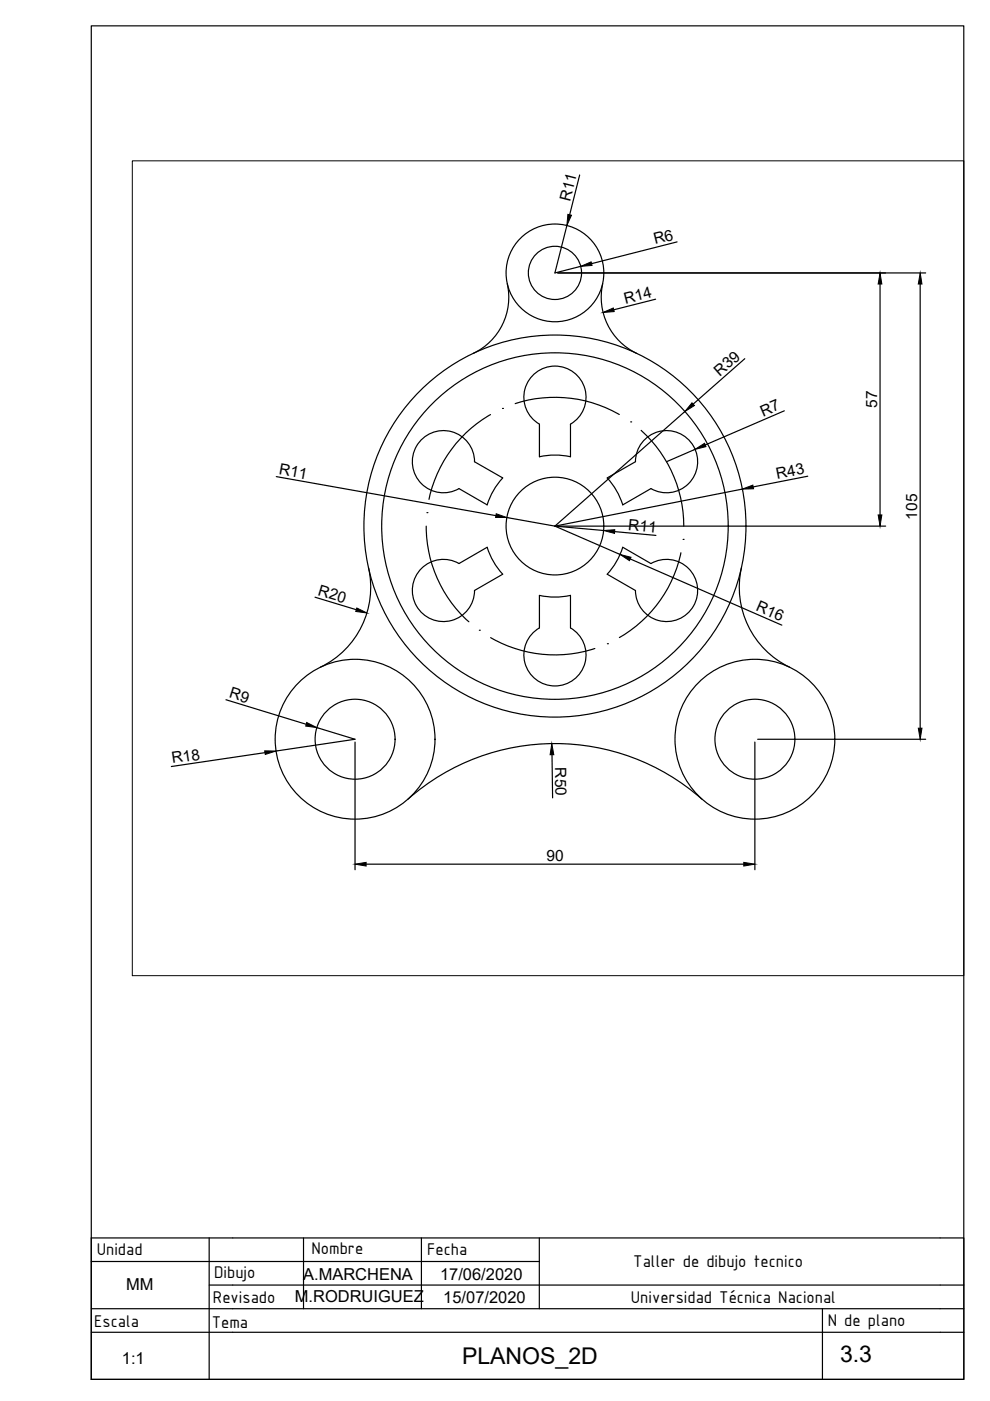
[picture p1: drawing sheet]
<svg xmlns="http://www.w3.org/2000/svg" width="210mm" height="297mm" viewBox="0 0 210 297" stroke-linecap="round" stroke-linejoin="round" font-family="sans-serif">
<!-- layer: 0 -->
<g fill="none" stroke="#000" stroke-width=".25">
<path d="M107.6 60.1a13.2 13.2 0 0 1-7.3 14.8M127.8 60.1a13.2 13.2 0 0 0 7.2 14.8M114.4 89.9a6.6 6.6 0 0 1-1.8-9.9 6.6 6.6 0 0 1 10.1 0 6.6 6.6 0 0 1-1.7 9.9M114.4 89.9v6.9a15.1 15.1 0 0 1 6.6 0v-6.9M136.7 93.2a6.6 6.6 0 0 1 8.9-.4 6.6 6.6 0 0 1 1.1 8.9 6.6 6.6 0 0 1-8.7 1.9l-6 3.4a15.3 15.3 0 0 0-3.3-5.7l6-3.4a6.6 6.6 0 0 1 2-4.7zM103.3 107l-6-3.4a6.6 6.6 0 0 1-9.5-3.5 6.6 6.6 0 0 1 5.1-8.7 6.6 6.6 0 0 1 7.7 6.5l6 3.4a15.3 15.3 0 0 0-3.3 5.7M103.3 116a15.3 15.3 0 0 0 3.3 5.8l-6 3.4a6.6 6.6 0 0 1-7.7 6.5 6.6 6.6 0 0 1-5.1-8.8 6.6 6.6 0 0 1 9.5-3.4l6-3.5M132 116l6 3.5a6.6 6.6 0 0 1 9.5 3.4 6.6 6.6 0 0 1-5 8.8 6.6 6.6 0 0 1-7.8-6.5l-6-3.5a15.3 15.3 0 0 0 3.3-5.7zM78.1 120.4a18.8 18.8 0 0 1-10.2 21.1M114.4 126.2a15.1 15.1 0 0 0 6.6 0M114.4 126.2v6.9a6.6 6.6 0 0 0-1.8 10 6.6 6.6 0 0 0 10.1 0 6.6 6.6 0 0 0-1.7-10v-6.9M157.2 120.4a18.8 18.8 0 0 0 10.2 21.1"/>
<path d="M86.5 169.4a47.1 47.1 0 0 1 62.3 0M19.4 267.5h94.9M19.4 277.5h179.9M44.4 272.5h154.9M44.4 262.5v30M64.4 262.5v15M89.4 262.5v15M114.3 262.5v15M199.3 262.5h-179.9v30M19.4 282.5h179.9"/>
<circle cx="117.7" cy="57.9" r="10.4"/>
<circle cx="117.7" cy="57.9" r="5.6"/>
<circle cx="117.7" cy="111.5" r="40.5"/>
<circle cx="117.7" cy="111.5" r="36.7"/>
<circle cx="117.7" cy="111.5" r="10.4"/>
<circle cx="75.3" cy="156.7" r="16.9"/>
<circle cx="75.3" cy="156.7" r="8.5"/>
<circle cx="160.1" cy="156.7" r="16.9"/>
<circle cx="160.1" cy="156.7" r="8.5"/>
</g>
<!-- layer: Ocultas -->
<path d="M104 87.9a27.2 27.2 0 0 0-13 18M106.5 86.6h.1M109.2 85.6a27.3 27.3 0 0 1 22.1 2.3M133.7 89.5h.1M135.9 91.2a27.3 27.3 0 0 1 9.1 20.3M90.4 111.5a27.2 27.2 0 0 0 9 20.3M90.5 108.7h.1M144.4 117.2a27.2 27.2 0 0 1-13.1 18M144.8 114.4h.1M101.6 133.6h.1M104 135.2a27.2 27.2 0 0 0 22.1 2.3M128.8 136.5h.1" fill="none" stroke="#000" stroke-width=".25"/>
<!-- layer: Cotas -->
<g fill="none" stroke="#000" stroke-width=".25">
<path d="M19.4 5.5h185v287h-185zM122.9 37.1l-2.1 8.4M118.2 57.9h78.1M120.2 47.8l-2.5 10.1 5.4-1.4M143.6 51.3l-18.2 4.6M139 63.4l-8.9 2.3M157.9 76.1l-10.9 9.6M186.6 60.2v49M195.1 60.2v94.2M145.2 87.2l-27.5 24.3M147.4 95.3l-6.1 2.6M166.3 87.1l-16.8 7.2"/>
<path d="M58.6 101l46.5 8.3M107.5 109.7l10.2 1.8M117.7 111.5l10.3 1M117.7 111.5l13.8 6.1M118.2 111.5h69.6M130.3 112.7l8.8 .8M133.6 118.5l32.2 14M157.4 103.7l-39.7 7.8M171.3 101l-11.6 2.2M66.8 126.6l8.7 2.7M47.9 148.4l17 5.2M56.2 159.6l-19.9 2.9"/>
<path d="M67.2 154.3l8.1 2.4-16.8 2.5M75.3 157.3v27.1M160 157.3v27.1M160.6 156.7h35.7M117 160l.2 9.2M77.6 183.2h80.1"/>
</g>
<g fill="#000" stroke="#000" stroke-width=".21">
<path d="M120.4 45.4l.8 .2-1 2.2zM123.1 56.5l2.2-1 .2 .8zM127.9 66.3l2.1-1 .2 .8zM186.6 57.9l.4 2.3h-.8zM195.1 57.9l.4 2.3h-.8zM146.7 85.4l.5 .6-2 1.2zM147.4 95.3l2-1.3 .3 .7zM105.2 108.9l2.3 .8h-2.4zM128 112.5l2.4-.2-.1 .8zM131.5 117.6l2.3 .6-.3 .7zM157.4 103.7l2.2-.9 .2 .8zM186.2 109.2h.8l-.4 2.3z"/>
<path d="M75.7 128.9l2.1 1.1-2.4-.4zM56.1 159.2h2.4l-2.3 .8zM65 153.2l2.2 1.1-2.4-.4zM194.7 154.4h.8l-.4 2.3zM117 157.7l.4 2.3h-.8zM75.3 183.2l2.3-.4v.8zM157.7 182.8l2.3 .4-2.3 .4z"/>
</g>
<!-- layer: CajetinLine -->
<path d="M174.4 277.5v15M199.3 272.5h5.1v20h-185M199.3 262.5h5.1v10M199.3 277.5h5.1M199.3 282.5h5.1" fill="none" stroke="#000" stroke-width=".25"/>
<!-- layer: CajetinAtributos -->
<path d="M28.1 34.1h176.3v172.8h-176.3z" fill="none" stroke="#000" stroke-width=".21"/>
<g font-size="4.9">
<text x="98" y="289.1">PLANOS_2D</text>
<text x="178.1" y="288.8">3.3</text>
</g>
<g font-size="3.9">
<text x="20.5" y="266.1">Unidad</text>
<text x="66" y="265.9">Nombre</text>
<text x="90.6" y="266.2">Fecha</text>
<text x="134.3" y="268.6">Taller de dibujo tecnico</text>
<text x="45.4" y="271">Dibujo</text>
<text x="20" y="281.4">Escala</text>
<text x="44.9" y="281.6">Tema</text>
<text x="45.2" y="276.4">Revisado</text>
<text x="133.8" y="276.2">Universidad Técnica Nacional</text>
<text x="175.5" y="281.2">N de plano</text>
</g>
<g font-size="3.5">
<text x="26.7" y="273.5">MM</text>
<text x="64.3" y="271.4">A.MARCHENA</text>
<text x="93.3" y="271.4">17/06/2020</text>
<text x="62.5" y="276.1">M.RODRUIGUEZ</text>
<text x="94" y="276.2">15/07/2020</text>
<text x="25.9" y="289.1">1:1</text>
</g>
<g font-size="3.3">
<text x="120.9" y="42.8" transform="rotate(-76 120.9 42.8)">R11</text>
<text x="138.9" y="51.8" transform="rotate(-14 138.9 51.8)">R6</text>
<text x="132.6" y="64.5" transform="rotate(-14 132.6 64.5)">R14</text>
<text x="152.6" y="79.9" transform="rotate(-41 152.6 79.9)">R39</text>
<text x="161.8" y="88.4" transform="rotate(-23 161.8 88.4)">R7</text>
<text x="186" y="86.5" transform="rotate(-90 186 86.5)">57</text>
<text x="59" y="100.5" transform="rotate(10 59 100.5)">R11</text>
<text x="164.8" y="101.6" transform="rotate(-11 164.8 101.6)">R43</text>
<text x="133.1" y="112.4" transform="rotate(5 133.1 112.4)">R11</text>
<text x="194.5" y="110.2" transform="rotate(-90 194.5 110.2)">105</text>
<text x="67.3" y="126.1" transform="rotate(17 67.3 126.1)">R20</text>
<text x="160.1" y="129.4" transform="rotate(24 160.1 129.4)">R16</text>
<text x="48.4" y="147.8" transform="rotate(17 48.4 147.8)">R9</text>
<text x="36.6" y="161.9" transform="rotate(-8 36.6 161.9)">R18</text>
<text x="117.7" y="162.7" transform="rotate(89 117.7 162.7)">R50</text>
<text x="115.9" y="182.6">90</text>
</g>
</svg>
